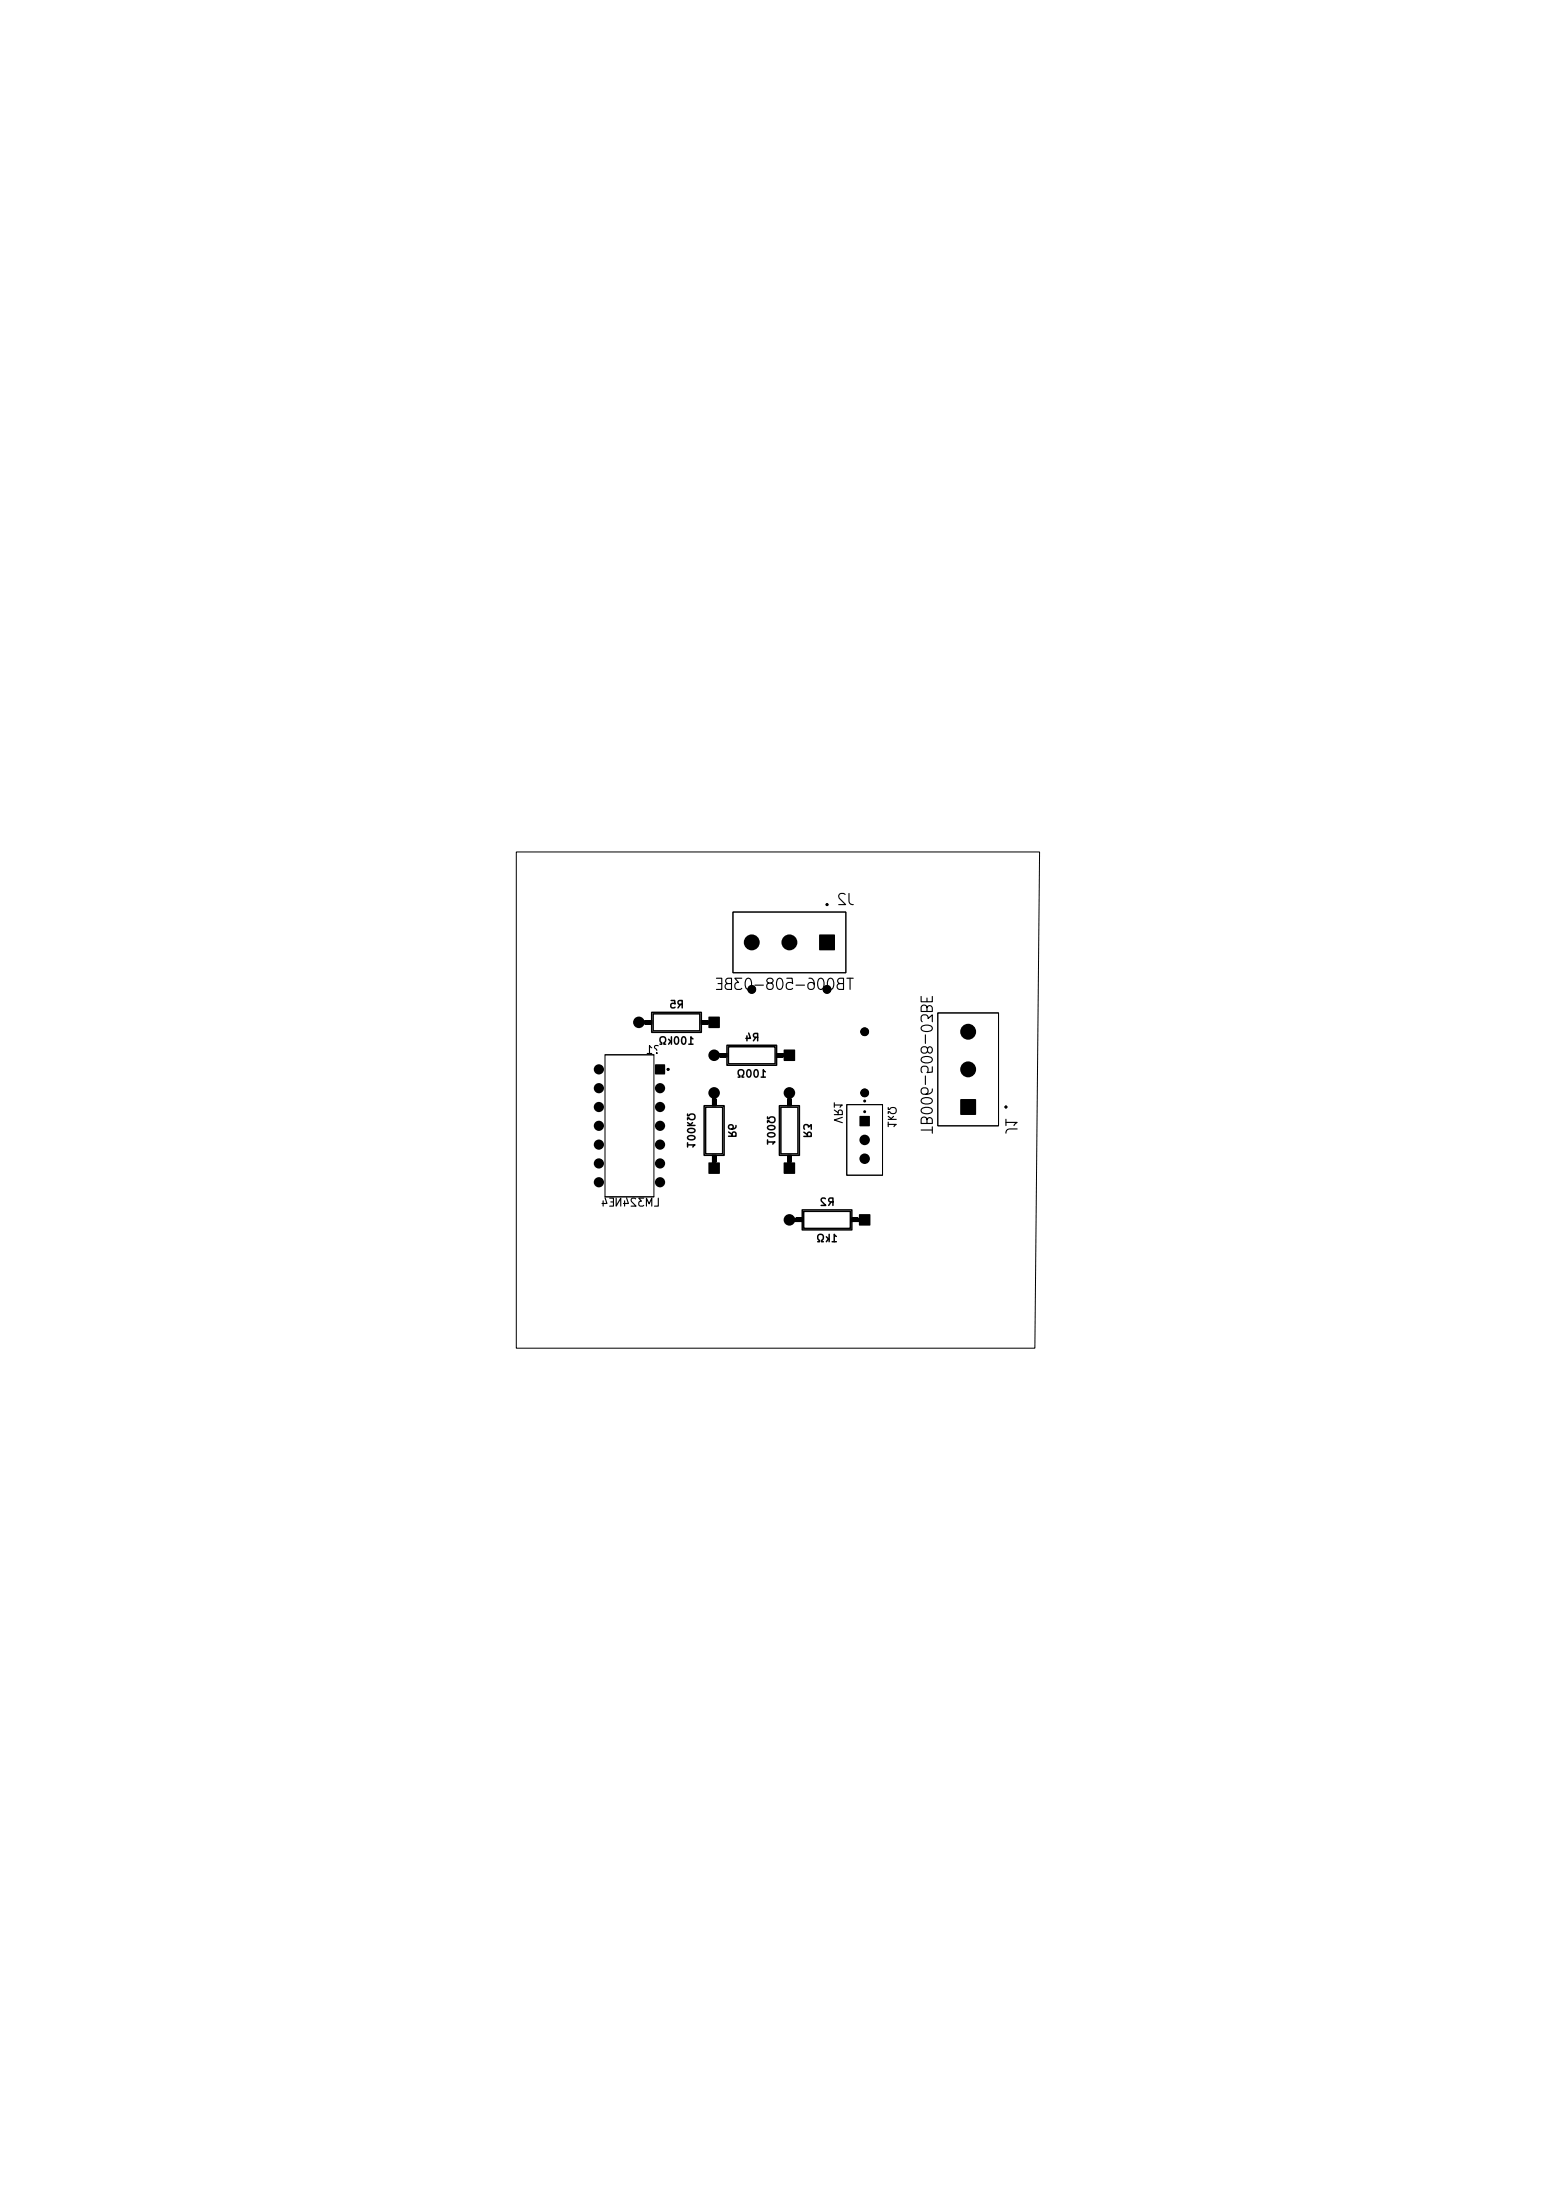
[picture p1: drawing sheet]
<svg xmlns="http://www.w3.org/2000/svg" width="210mm" height="297mm" viewBox="0 0 210 297" stroke-linecap="round" stroke-linejoin="round" font-family="sans-serif">
<g fill="#000">
<path d="M86 137.9l.2-.2h1.9v.6h-1.9a.3 .3 0 0 1-.2-.4z" fill-rule="evenodd"/>
<path d="M87.1 137.7h.8v.6h-.8z" fill-rule="evenodd"/>
<path d="M94.8 137.7h.7v.6h-.7z" fill-rule="evenodd"/>
<path d="M94.6 137.7h1.8a.3 .3 0 0 1 .3 .3 .3 .3 0 0 1-.3 .3h-1.8z" fill-rule="evenodd"/>
<path d="M95.6 137.3h1.5v1.5h-1.5z" fill-rule="evenodd"/>
<path d="M110.6 126.2h2.1v2.1h-2.1z" fill-rule="evenodd"/>
<path d="M88.4 143.7h1.4v1.3h-1.4z" fill-rule="evenodd"/>
<path d="M96.2 142.2h2v.6h-1.8a.3 .3 0 0 1-.3-.2 .3 .3 0 0 1 .1-.4z" fill-rule="evenodd"/>
<path d="M96.1 156.1h.6v.7h-.6z" fill-rule="evenodd"/>
<path d="M96.1 148.4h.6v.8h-.6z" fill-rule="evenodd"/>
<path d="M96.1 155.9h.6v1.8a.3 .3 0 0 1-.3 .3 .3 .3 0 0 1-.3-.3z" fill-rule="evenodd"/>
<path d="M96.2 147.3a.3 .3 0 0 1 .5 .3v1.8h-.6v-1.8z" fill-rule="evenodd"/>
<path d="M95.6 157h1.5v1.5h-1.5z" fill-rule="evenodd"/>
<path d="M97.3 142.2h.7v.6h-.7z" fill-rule="evenodd"/>
<path d="M104.9 142.2h.8v.6h-.8z" fill-rule="evenodd"/>
<path d="M104.7 142.2h1.9a.3 .3 0 0 1 .3 .3 .3 .3 0 0 1-.3 .3h-1.9z" fill-rule="evenodd"/>
<path d="M106.3 156.1h.6v.7h-.6z" fill-rule="evenodd"/>
<path d="M106.3 148.4h.6v.8h-.6z" fill-rule="evenodd"/>
<path d="M106.3 155.9h.6v1.8a.3 .3 0 0 1-.3 .3 .3 .3 0 0 1-.3-.3z" fill-rule="evenodd"/>
<path d="M106.4 147.3a.3 .3 0 0 1 .5 .3v1.8h-.6v-1.8z" fill-rule="evenodd"/>
<path d="M105.8 141.7h1.5v1.5h-1.5z" fill-rule="evenodd"/>
<path d="M105.8 157h1.5v1.5h-1.5z" fill-rule="evenodd"/>
<path d="M116 150.7h1.4v1.3h-1.4z" fill-rule="evenodd"/>
<path d="M129.6 148.4h2.1v2.1h-2.1z" fill-rule="evenodd"/>
<path d="M106.4 164.4h2v.6h-1.8a.3 .3 0 0 1-.3-.2 .3 .3 0 0 1 .1-.4z" fill-rule="evenodd"/>
<path d="M107.4 164.4h.8v.6h-.8z" fill-rule="evenodd"/>
<path d="M115.1 164.4h.7v.6h-.7z" fill-rule="evenodd"/>
<path d="M114.9 164.4h1.8a.3 .3 0 0 1 .3 .3 .3 .3 0 0 1-.3 .3h-1.8z" fill-rule="evenodd"/>
<path d="M116 164h1.5v1.5h-1.5z" fill-rule="evenodd"/>
<circle cx="86.2" cy="138" r=".78"/>
<circle cx="101.5" cy="127.2" r="1.08"/>
<circle cx="106.6" cy="127.2" r="1.08"/>
<circle cx="116.7" cy="139.3" r=".6"/>
<circle cx="130.7" cy="139.3" r="1.08"/>
<circle cx="80.8" cy="157.1" r=".69"/>
<circle cx="80.8" cy="154.5" r=".69"/>
<circle cx="80.8" cy="152" r=".69"/>
<circle cx="80.8" cy="144.4" r=".69"/>
<circle cx="80.8" cy="146.9" r=".69"/>
<circle cx="80.8" cy="159.6" r=".69"/>
<circle cx="80.8" cy="149.5" r=".69"/>
<circle cx="89.1" cy="154.5" r=".69"/>
<circle cx="89.1" cy="157.1" r=".69"/>
<circle cx="89.1" cy="152" r=".69"/>
<circle cx="89.1" cy="146.9" r=".69"/>
<circle cx="89.1" cy="159.6" r=".69"/>
<circle cx="89.1" cy="149.5" r=".69"/>
<circle cx="96.4" cy="147.6" r=".78"/>
<circle cx="96.4" cy="142.5" r=".78"/>
<circle cx="106.6" cy="147.6" r=".78"/>
<circle cx="116.7" cy="147.6" r=".6"/>
<circle cx="116.7" cy="156.4" r=".71"/>
<circle cx="116.7" cy="153.9" r=".71"/>
<circle cx="130.7" cy="144.4" r="1.08"/>
<circle cx="106.6" cy="164.7" r=".78"/>
</g>
<g fill="none" stroke="#000" stroke-width=".13">
<path d="M69.7 115h70.6l-.6 67h-70zM98.9 123.1h15.3v8.2h-15.3zM126.6 136.8h8.2v15.2h-8.2zM81.7 142.4h6.6v19.2h-6.6zM81.7 142.4h6.6M114.3 149.1h4.8v9.6h-4.8zM81.7 161.6h6.6"/>
<circle cx="86.2" cy="138" r=".4"/>
<circle cx="96.4" cy="138" r=".4"/>
<circle cx="101.5" cy="127.2" r=".65"/>
<circle cx="106.6" cy="127.2" r=".65"/>
<circle cx="111.6" cy="127.2" r=".65"/>
<circle cx="116.7" cy="139.3" r=".5"/>
<circle cx="130.7" cy="139.3" r=".65"/>
<circle cx="80.8" cy="149.5" r=".42"/>
<circle cx="80.8" cy="152" r=".42"/>
<circle cx="80.8" cy="157.1" r=".42"/>
<circle cx="80.8" cy="144.4" r=".42"/>
<circle cx="80.8" cy="159.6" r=".42"/>
<circle cx="80.8" cy="146.9" r=".42"/>
<circle cx="80.8" cy="154.5" r=".42"/>
<circle cx="89.1" cy="149.5" r=".42"/>
<circle cx="89.1" cy="144.4" r=".42"/>
<circle cx="89.1" cy="157.1" r=".42"/>
<circle cx="89.1" cy="152" r=".42"/>
<circle cx="89.1" cy="159.6" r=".42"/>
<circle cx="89.1" cy="154.5" r=".42"/>
<circle cx="89.1" cy="146.9" r=".42"/>
<circle cx="96.4" cy="142.5" r=".4"/>
<circle cx="96.4" cy="147.6" r=".4"/>
<circle cx="96.4" cy="157.7" r=".4"/>
<circle cx="106.6" cy="142.5" r=".4"/>
<circle cx="106.6" cy="147.6" r=".4"/>
<circle cx="106.6" cy="157.7" r=".4"/>
<circle cx="116.7" cy="156.4" r=".36"/>
<circle cx="116.7" cy="151.4" r=".36"/>
<circle cx="116.7" cy="153.9" r=".36"/>
<circle cx="116.7" cy="147.6" r=".5"/>
<circle cx="130.7" cy="149.5" r=".65"/>
<circle cx="130.7" cy="144.4" r=".65"/>
<circle cx="106.6" cy="164.7" r=".4"/>
<circle cx="116.7" cy="164.7" r=".4"/>
</g>
<g fill="none" stroke="#000" stroke-width=".2">
<path d="M88 136.7h6.7v2.7h-6.7zM88.2 136.9h6.3v2.3h-6.3zM95 149.3h2.7v6.7h-2.7zM95.2 149.5h2.3v6.3h-2.3zM98.1 141.1h6.7v2.7h-6.7zM98.3 141.3h6.3v2.3h-6.3zM105.2 149.3h2.7v6.7h-2.7zM105.4 149.5h2.3v6.3h-2.3zM108.3 163.4h6.7v2.7h-6.7zM108.5 163.6h6.3v2.3h-6.3z"/>
<circle cx="111.6" cy="122.1" r=".1"/>
<circle cx="90.2" cy="144.4" r=".1"/>
<circle cx="116.7" cy="148.7" r=".1"/>
<circle cx="116.7" cy="150.1" r=".1"/>
<circle cx="135.8" cy="149.5" r=".1"/>
</g>
<path d="M96.7 132.1h.7v1.5h-.7M96.9 132.8h.5M98.2 132.8a.4 .4 0 0 0-.3 .4 .4 .4 0 0 0 .3 .4h.5v-1.5l-.6 .1a.36 .36 0 0 0-.1 .3 .36 .36 0 0 0 .2 .3h.5M100.1 132.1h-.9l.5 .6a.41 .41 0 0 0-.5 .2v.4l.1 .2 .6 .1 .2-.2M124.3 134.5v.8h1.5v-.8M124.5 138l-.2-.3 .1-.5 .2-.2h.4a.41 .41 0 0 1 .3 .5l.5-.5v1M125.1 136.1a.4 .4 0 0 0-.3-.4 .4 .4 0 0 0-.5 .3v.6h1.5v-.7a.36 .36 0 0 0-.4-.1 .36 .36 0 0 0-.3 .3v.5M125.1 134.8v.5M81.4 162.1v.7M81.7 161.7l.2 .8h-.6" fill="none" stroke="#000" stroke-width=".15"/>
<g font-size="1.8">
<text x="113" y="122.2">J2</text>
<text x="99.8" y="133.7">TB006-508-03BE</text>
<text x="124.3" y="137.6" transform="rotate(90 124.3 137.6)">TB006-508-03BE</text>
<text x="135.7" y="150.8" transform="rotate(90 135.7 150.8)">J1</text>
</g>
<g font-size="1.4">
<text x="87.2" y="142.3">?1</text>
<text x="112.7" y="148.9" transform="rotate(90 112.7 148.9)">VR1</text>
<text x="120" y="149.5" transform="rotate(90 120 149.5)">1kΩ</text>
<text x="82.4" y="162.8">LM324NE4</text>
</g>
<g font-size="1.3">
<text x="90.5" y="136.1">R5</text>
<text x="89.3" y="140.9">100kΩ</text>
<text x="100.7" y="140.6">R4</text>
<text x="99.9" y="145.4">100Ω</text>
<text x="92.9" y="150.7" transform="rotate(90 92.9 150.7)">100kΩ</text>
<text x="98.3" y="151.8" transform="rotate(90 98.3 151.8)">R6</text>
<text x="103.6" y="151.1" transform="rotate(90 103.6 151.1)">100Ω</text>
<text x="108.4" y="151.8" transform="rotate(90 108.4 151.8)">R3</text>
<text x="110.5" y="167.6">1kΩ</text>
<text x="110.8" y="162.8">R2</text>
</g>
</svg>
